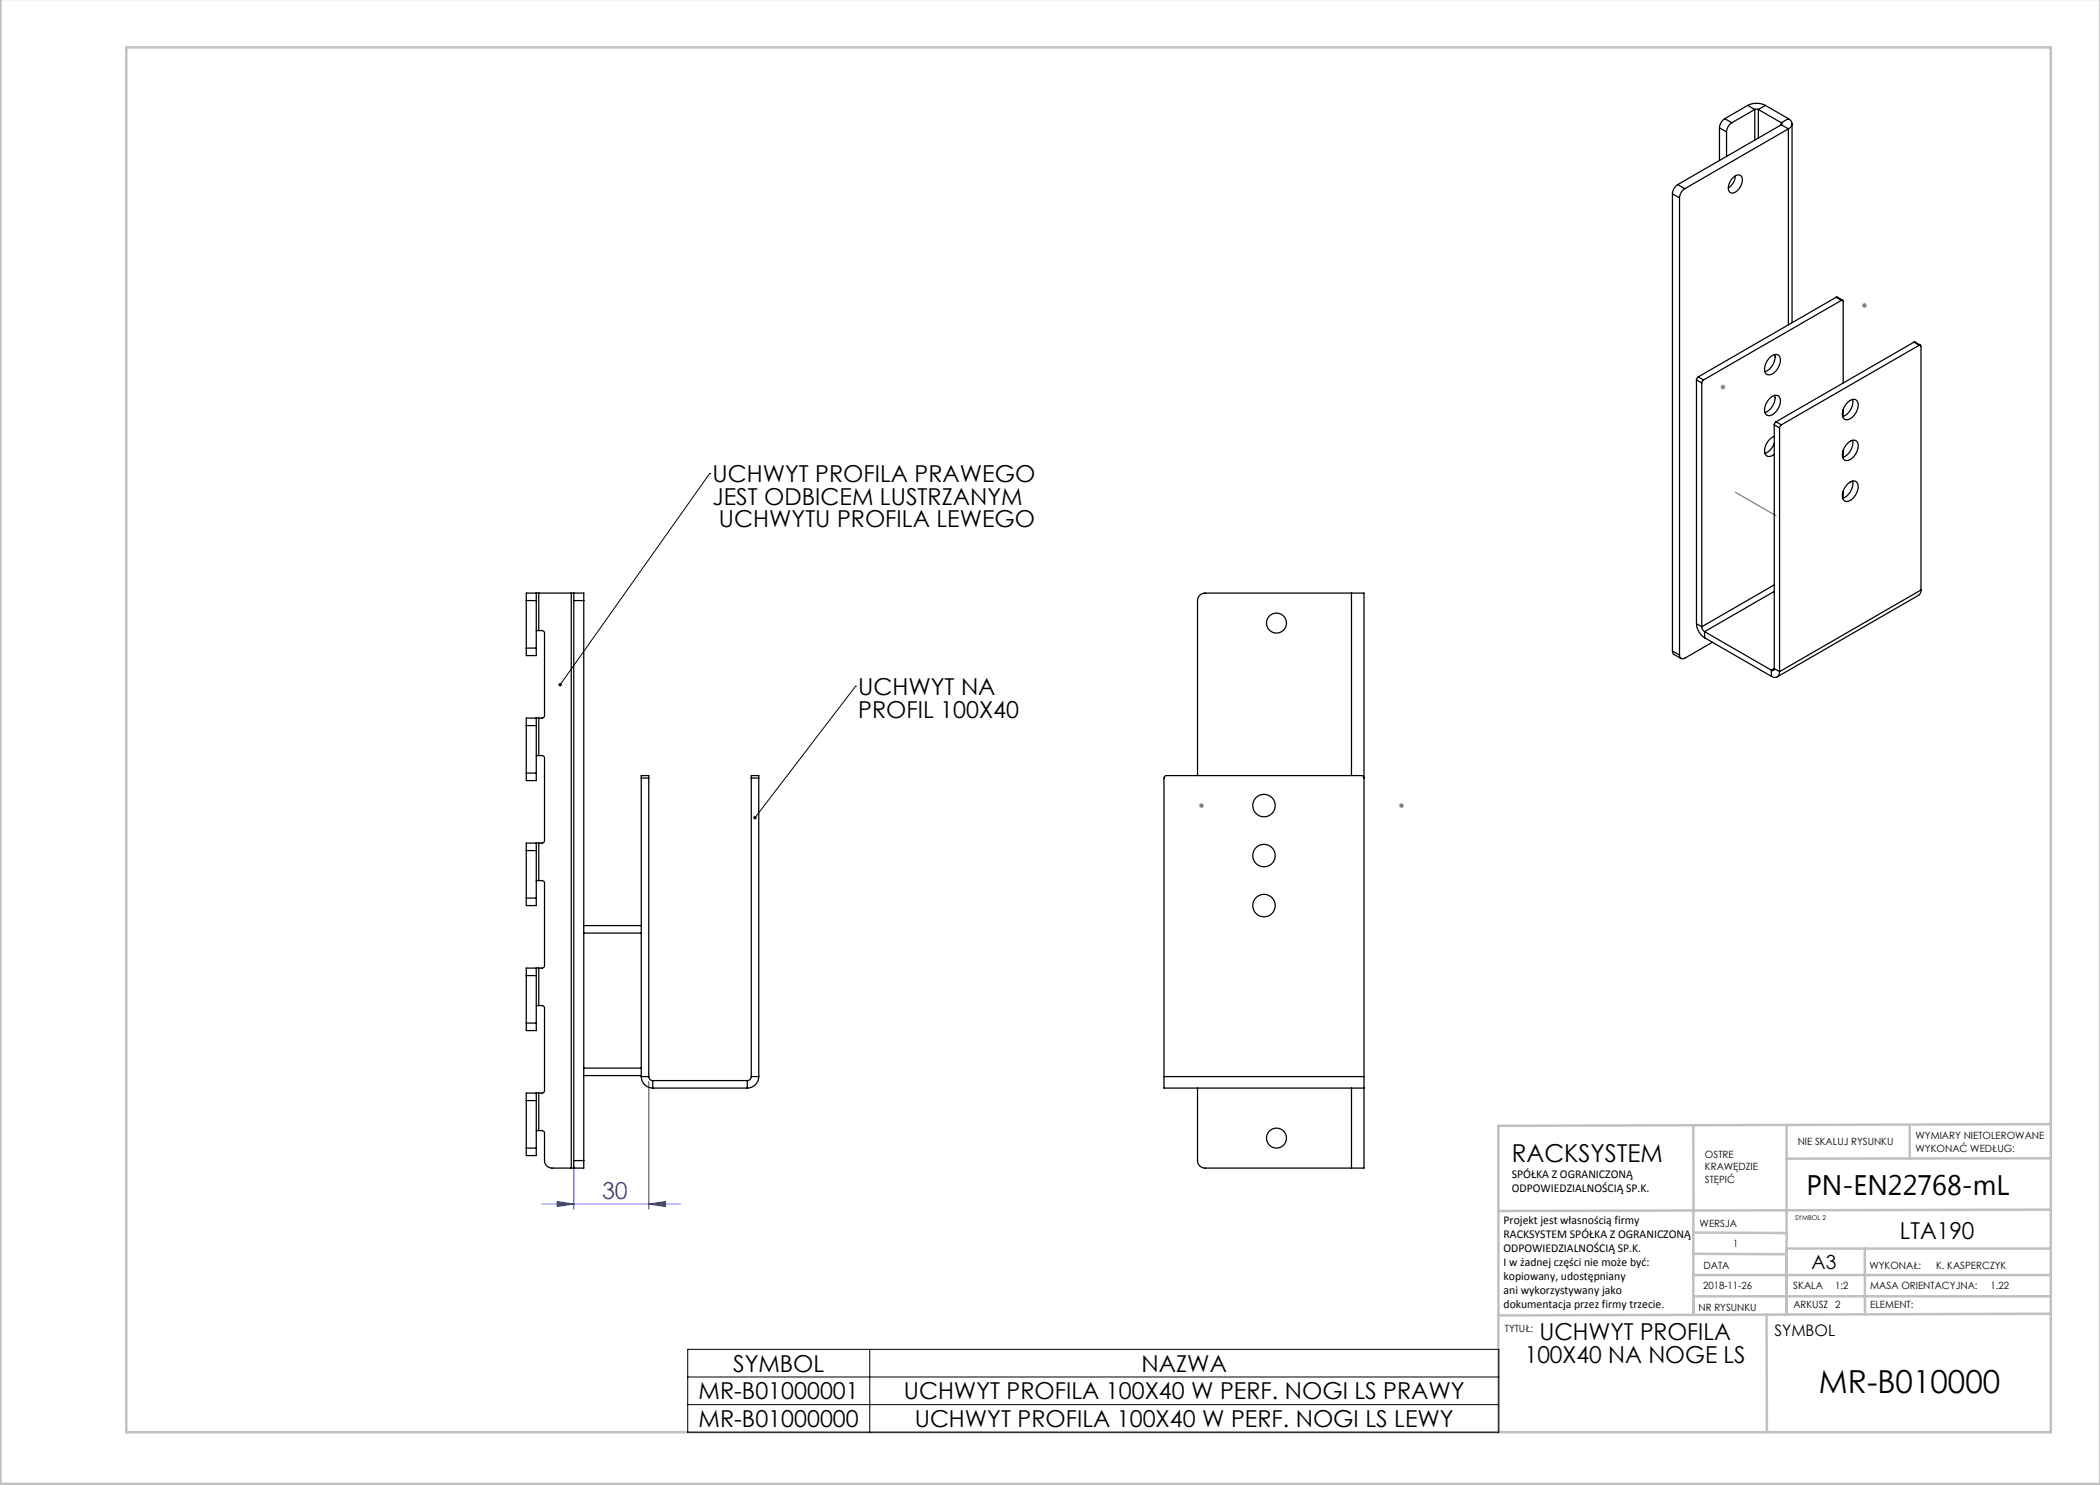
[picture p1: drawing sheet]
<svg xmlns="http://www.w3.org/2000/svg" width="420mm" height="297mm" viewBox="0 0 420 297" stroke-linecap="round" stroke-linejoin="round" font-family="sans-serif">
<path d="M129.8 216.3v25.5M114.8 233.1v8.7M108.4 240.8h27.7M111.5 240.3l3.3 .5-3.3 .5zM129.8 240.8l3.3-.5v1z" fill="none" stroke="#00f" stroke-width=".2"/>
<g fill="none" stroke="#808080" stroke-width=".2">
<path d="M344.1 77.4h1M344.2 77.1l.7 .7M344.6 76.9v1M344.9 77.1l-.7 .7M372.4 61.1h1M372.5 60.7l.7 .7M372.9 60.6v1M373.2 60.7l-.7 .7M239.8 161.1h1M239.9 160.8l.8 .7M240.3 160.6v1M240.7 160.8l-.8 .7"/>
<path d="M279.8 161.1h1M279.9 160.8l.8 .7M280.3 160.6v1M280.7 160.8l-.8 .7"/>
</g>
<path d="M141.9 94.7h.1M141.9 94.7l-29.9 42.2M171.1 137.3h.1M171.1 137.3l-20.1 26.2M137.5 269.9h162.3v16.6h-162.3zM137.5 275.4h162.3M173.9 269.9v16.6M137.5 280.9h162.3" fill="none" stroke="#000" stroke-width=".2"/>
<g fill="none" stroke="#c0c0c0" stroke-width=".5">
<path d="M.1 -.1v296.9h419.9M25.2 9.5h385v276.9h-385zM338.7 225.2v16.9M357.3 225v37.9M382 225.4v6.3M410.1 224.8l-110.4 .4v61.2M410.1 231.7h-52.8M338.7 259.3h71.5M338.7 255h71.5M338.7 250.8l18.6 .1M338.7 246.5l18.6 .1M338.7 242.1v20.9"/>
<path d="M373 249.7v13.2M410.1 241.9l-110.4 .3M410.2 249.7h-52.9v13.2M353.3 262.9l.1 23.5M410.2 262.7l-110.5 .4"/>
</g>
<path d="M347.1 98.4l8.1 4.7" fill="none" stroke="#808080" stroke-width=".25"/>
<path d="M150.8 163.3l-.1 .2 .1 .3 .2-.3-.2 .3a.34 .34 0 0 0 .5 0 .34 .34 0 0 0-.1-.5 .34 .34 0 0 0-.4 0zM111.8 136.7l-.1 .3 .1 .2 .2-.3-.2 .3a.34 .34 0 0 0 .5 0 .34 .34 0 0 0 0-.5 .34 .34 0 0 0-.5 0z" fill="#000"/>
<path d="M129.8 240.8l3.3-.5v1zM111.5 240.3l3.3 .5-3.3 .5z" fill="#00f"/>
<g fill="none" stroke="#000" stroke-width=".25">
<path d="M334.5 38.8l1.4 .8M334.5 38.8v91.4M335.5 36.9a2.35 2.35 0 0 0-1 1.9M335.5 36.9l1.5 .8M335.9 39.6v91.4M337 37.7a2.34 2.34 0 0 0-1.1 1.9M343.9 25.6l1.4 .8M343.9 25.6v6.5M345 23.7a2.34 2.34 0 0 0-1.1 1.9M345 23.7l1.4 .8M345.3 26.4v4.9M346.4 24.5a2.34 2.34 0 0 0-1.1 1.9"/>
<path d="M346.5 35.7a1.08 1.08 0 0 1 .9-.7 1.08 1.08 0 0 1 1 .6 2.79 2.79 0 0 1-1.9 3 1.08 1.08 0 0 1-.7-1.6zM347.1 35.2l-.4 1.3-1 1.1M349.5 21.1a3.9 3.9 0 0 1 3.6 0M349.5 21.1l1.5 .8M349.5 21.1l-4.5 2.6M351 21.9h.7M351 21.9l-4.6 2.6M351 21.9v6.1M351.7 21.9l4.6 2.7M351.7 21.9v5.7M353.1 21.1l-1.4 .8M353.1 21.1l4.6 2.6"/>
<path d="M356.3 24.6l.1 .2-.1 .2M356.3 25l-20.8 11.9M356.3 25l1.4 .8M356.3 24.6v.4M357.7 23.7a1.08 1.08 0 0 1 .7 1.1 1.08 1.08 0 0 1-.7 1M357.7 25.8l-20.7 11.9M357.7 23.7l-1.4 .9M357.7 25.8v39.2M358.4 24.8v39.7M367.2 59.5l.3-.1 1 .6M367.2 59.5l1.1 .6M367.2 59.5l-27.6 15.9"/>
<path d="M339.3 76l1.1 .6M339.3 76v48.7M339.6 75.4l-.3 .6M339.6 75.4l1.1 .6M340.4 76.6v48.7M340.7 76l-.3 .6M353.9 71.5a1.15 1.15 0 0 1 1.1-.6 1.15 1.15 0 0 1 1 .7 3.2 3.2 0 0 1-2.1 3.4 1.08 1.08 0 0 1-.9-1.6l.3-1zM353.9 79.7a1.15 1.15 0 0 1 1.1-.7 1.15 1.15 0 0 1 1 .8 3.2 3.2 0 0 1-2.1 3.3 1.08 1.08 0 0 1-.9-1.6l.3-.9zM355 70.9a3.2 3.2 0 0 1-2 3.4M355 79.1a3.2 3.2 0 0 1-2 3.4M368.3 60.1l.2-.1 .1 .3v16.3M368.3 60.1l-27.6 15.9"/>
<path d="M370.5 79.9a3.2 3.2 0 0 1-2 3.4M382.8 68.4h.2l1.1 .6M382.8 68.4l1 .7M382.8 68.4l-27.6 16M383.8 69.1l.3-.1 .1 .3v48.7M383.8 69.1l-27.5 15.9M354.8 87.3a3.1 3.1 0 0 0-1.7 3.6 1.14 1.14 0 0 0 1.7-.1M354.8 88.7a3.1 3.1 0 0 1-1.8 2M354.8 85l1.1 .6M354.8 85v48.7M355.2 84.4l-.4 .6M355.2 84.4l1.1 .6"/>
<path d="M355.9 85.6v48.7M356.3 85l-.4 .6M368.6 81.9v1.4M368.6 90v1.5M368.6 98.2v1.4M369.7 80.3a1.08 1.08 0 0 1 1.3-.4 1.08 1.08 0 0 1 .6 1.3 3.1 3.1 0 0 1-2.3 2.8 1.23 1.23 0 0 1-.7-1.9l.4-1zM369.7 88.5a1.08 1.08 0 0 1 1.3-.4 1.08 1.08 0 0 1 .6 1.3 3.1 3.1 0 0 1-2.3 2.7 1.23 1.23 0 0 1-.7-1.8l.4-1zM369.7 96.7a1.08 1.08 0 0 1 1.3-.5 1.08 1.08 0 0 1 .6 1.4 3.1 3.1 0 0 1-2.3 2.7 1.23 1.23 0 0 1-.7-1.9l.4-.9zM370.5 88.1a3.2 3.2 0 0 1-2 3.4M370.5 96.2a3.2 3.2 0 0 1-2 3.5M107.3 118.6v1.5M107.3 118.6h-2v1.5"/>
<path d="M107.3 118.6h.5M107.8 118.6h6.5M107.8 118.6v7.5M114.3 118.6h.5M114.3 118.6v115M114.8 118.6v1.5M114.8 118.6h2v1.5M270.3 118.6h2.5v96.7M270.3 118.6h-29.3a1.5 1.5 0 0 0-1.5 1.5v35M270.3 118.6v36.5M354.8 117l-14.4 8.3M354.8 118.3l-13.9 8"/>
<path d="M384.2 118a1.15 1.15 0 0 1-.5 1.1l-28.3 16.3M384.2 118l-28.3 16.3M105.3 129.6v1.5h2v-1.5M105.3 120.1h2M105.3 120.1v9.5M105.3 129.6h2M107.3 126.1h.5M107.3 120.1v9.5M107.8 126.1l.8 .1 .3 .4v16.5l-.3 .5h-.8M114.8 120.1h2M114.8 120.1v112M116.8 120.1v112"/>
<path d="M334.5 130.2l.2 .6 1.5 .9M334.5 130.2l1.4 .8M339.3 124.7a3.6 3.6 0 0 0 1.6 2.9M339.3 124.7l1.1 .6M340.4 125.3l.1 .6 .4 .4M340.9 126.3l13.4 7.7M340.9 127.6l13.4 7.7M340.9 126.3v1.3M342.5 128.5l-5.5 3.1a.65 .65 0 0 1-.8 .1 .65 .65 0 0 1-.3-.7M354.3 134v1.3M354.8 133.7a.34 .34 0 0 1-.1 .4 .34 .34 0 0 1-.4-.1M354.8 133.7l1.1 .6"/>
<path d="M354.8 133.7l-.5 .3M355.9 134.3a.99 .99 0 0 1-.5 1.1 .99 .99 0 0 1-1.1-.1M105.3 154.6v1.5h2v-1.5M105.3 145.1h2M105.3 145.1v9.5M105.3 154.6h2M107.3 143.6v1.5M107.3 143.6h-2v1.5M107.3 151.1h.5M107.3 143.6h.5M107.3 145.1v9.5M107.8 151.1l.8 .1 .3 .4v16.5l-.3 .5h-.8"/>
<path d="M107.8 143.6v7.5M128.3 155.6v-.5h1.5v.5M128.3 155.6h1.5M128.3 155.6v59.7M129.8 155.6v59.7M150.3 155.6v-.5h1.5v.5M150.3 155.6h1.5M150.3 155.6v59.7M151.8 155.6v59.7M272.8 155.6l-.1-.3-.4-.2h-39l-.4 .2-.1 60M105.3 179.6v1.5h2v-1.5M105.3 170.1v9.5"/>
<path d="M105.3 179.6h2M105.3 170.1h2M107.3 168.6v1.5M107.3 168.6h-2v1.5M107.3 176.1h.5M107.3 168.6h.5M107.3 170.1v9.5M107.8 176.1l.8 .1 .3 .4v16.5l-.3 .5h-.8M107.8 168.6v7.5M105.3 195.1h2M105.3 195.1v9.5M107.3 193.6v1.5"/>
<path d="M107.3 193.6h-2v1.5M107.3 193.6h.5M107.3 195.1v9.5M107.8 193.6v7.5M116.8 186.6h11.5M116.8 185.1h11.5M105.3 204.6v1.5h2v-1.5M105.3 204.6h2M107.3 218.6v1.5M107.3 218.6h-2v1.5M107.3 218.6h.5M107.3 201.1h.5"/>
<path d="M107.8 201.1l.8 .1 .3 .4v16.5l-.3 .5h-.8M107.8 218.6v7.5M116.8 213.6h11.5M116.8 215.1h11.5M128.3 215.3a2.3 2.3 0 0 0 2.3 2.3M128.3 215.3h1.5M129.8 215.3a.8 .8 0 0 0 .8 .8M130.6 217.6h18.9M130.6 216.1v1.5M130.6 216.1h18.9M149.5 216.1v1.5M150.3 215.3a.8 .8 0 0 1-.8 .8"/>
<path d="M150.3 215.3h1.5M151.8 215.3a2.3 2.3 0 0 1-2.3 2.3M232.8 215.3v2.3h40M232.8 215.3h40M239.5 217.6v14.5a1.5 1.5 0 0 0 1.5 1.5h29.3M270.3 217.6v16M272.8 215.3v2.3M272.8 217.6v16h-2.5M105.3 229.6v1.5h2v-1.5M105.3 220.1v9.5M105.3 220.1h2M105.3 229.6h2"/>
<path d="M107.3 226.1h.5M107.3 220.1v9.5M107.8 226.1l.8 .1 .3 .3v5.6a1.5 1.5 0 0 0 1.5 1.5h3.9M114.3 233.6h.5M114.8 232.1v1.5M114.8 232.1h2M116.8 232.1v1.5h-2"/>
<circle cx="255.3" cy="124.6" r="2"/>
<circle cx="252.8" cy="161.1" r="2.25"/>
<circle cx="252.8" cy="171.1" r="2.25"/>
<circle cx="252.8" cy="181.1" r="2.25"/>
<circle cx="255.3" cy="227.6" r="2"/>
</g>
<text font-size="6.3" x="363.8" y="278.5">MR-B010000</text>
<text font-size="5.6" x="361.3" y="239.1">PN-EN22768-mL</text>
<text font-size="4.9" x="302.4" y="232.4">RACKSYSTEM</text>
<g font-size="4.7">
<text x="142.5" y="96.4">UCHWYT PROFILA PRAWEGO</text>
<text x="142.5" y="101">JEST ODBICEM LUSTRZANYM</text>
<text x="143.8" y="105.5">UCHWYTU PROFILA LEWEGO</text>
<text x="171.6" y="139">UCHWYT NA</text>
<text x="171.6" y="143.5">PROFIL 100X40</text>
<text x="380" y="247.8">LTA190</text>
<text x="307.9" y="268.1">UCHWYT PROFILA</text>
<text x="146.6" y="274.3">SYMBOL</text>
<text x="228.3" y="274.3">NAZWA</text>
<text x="304.9" y="272.6">100X40 NA NOGE LS</text>
<text x="139.7" y="279.8">MR-B01000001</text>
<text x="180.8" y="279.8">UCHWYT PROFILA 100X40 W PERF. NOGI LS PRAWY</text>
<text x="139.7" y="285.4">MR-B01000000</text>
<text x="182.9" y="285.4">UCHWYT PROFILA 100X40 W PERF. NOGI LS LEWY</text>
</g>
<text font-size="4.7" fill="#00f" x="120.4" y="239.8">30</text>
<text font-size="3.9" x="362.3" y="253.8">A3</text>
<text font-size="3.2" x="354.9" y="267.2">SYMBOL</text>
<g font-size="2.4">
<text x="302.4" y="235.6">SPÓŁKA Z OGRANICZONĄ</text>
<text x="302.4" y="238.4">ODPOWIEDZIALNOŚCIĄ SP.K.</text>
<text x="300.7" y="244.7">Projekt jest własnością firmy</text>
<text x="300.7" y="247.5">RACKSYSTEM SPÓŁKA Z OGRANICZONĄ</text>
<text x="300.7" y="250.3">ODPOWIEDZIALNOŚCIĄ SP.K.</text>
<text x="300.7" y="253.1">I w żadnej części nie może być:</text>
<text x="300.7" y="256">kopiowany, udostępniany</text>
<text x="300.7" y="258.8">ani wykorzystywany jako</text>
<text x="300.7" y="261.6">dokumentacja przez firmy trzecie.</text>
</g>
<g font-size="2">
<text x="383.1" y="227.9">WYMIARY NIETOLEROWANE</text>
<text x="341" y="231.6">OSTRE</text>
<text x="359.5" y="228.9">NIE SKALUJ RYSUNKU</text>
<text x="383.1" y="230.4">WYKONAĆ WEDŁUG:</text>
<text x="341" y="234.1">KRAWĘDZIE</text>
<text x="341" y="236.6">STĘPIĆ</text>
<text x="339.9" y="245.4">WERSJA</text>
<text x="346.6" y="249.5">1</text>
<text x="340.6" y="257.7">2018-11-26</text>
<text x="340.7" y="253.8">DATA</text>
<text x="358.7" y="257.7">SKALA</text>
<text x="367" y="257.7">1:2</text>
<text x="373.9" y="253.8">WYKONAŁ:</text>
<text x="374.1" y="257.7">MASA ORIENTACYJNA:</text>
<text x="387.2" y="253.8">K. KASPERCZYK</text>
<text x="398.1" y="257.7">1.22</text>
<text x="339.7" y="262.3">NR RYSUNKU</text>
<text x="358.7" y="261.7">ARKUSZ 2</text>
<text x="374.1" y="261.7">ELEMENT:</text>
<text x="301" y="266.4">TYTUŁ:</text>
</g>
<text font-size="1.3" x="359" y="244">SYMBOL 2</text>
</svg>
